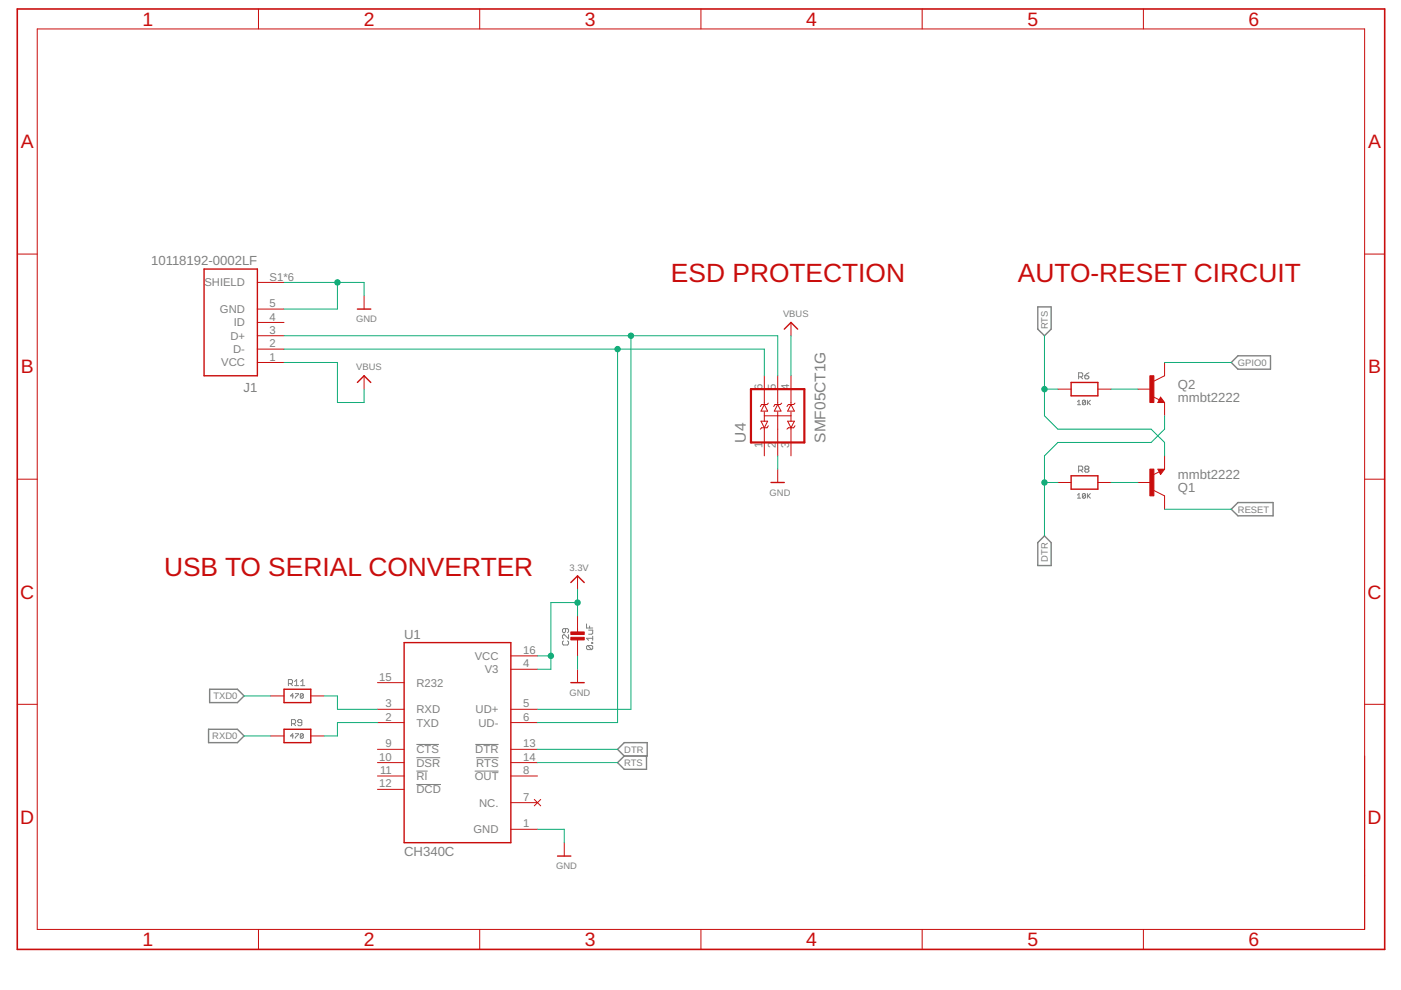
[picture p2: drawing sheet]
<svg xmlns="http://www.w3.org/2000/svg" width="297mm" height="210mm" viewBox="0 0 297 210" stroke-linecap="round" stroke-linejoin="round" font-family="sans-serif">
<g fill="none" stroke="#808080" stroke-width=".21">
<path d="M228.7 79.9h.6l.3-.2v-.5l-.3-.2h-.6v1.3M229.1 79.9l.5 .4M230 79.7h.6l.3 .4-.3 .2h-.4l-.2-.2zM230.9 79l-.9 .7M228.5 85.2l.3-.3v.9M228.5 85.8h.6M228.7 99.7h.6l.3-.2v-.5l-.3-.2h-.6v1.3M229.1 99.7l.5 .4M230.1 85v.7l-.1 .1-.5-.1M230.1 85l-.1-.1-.5 .1v.7M230.1 85l-.6 .7M230.2 99.5l-.2-.2 .2-.5h.4l.3 .2-.3 .5"/>
<path d="M230.2 99.5l-.2 .2 .2 .4h.4l.3-.2-.3-.4M230.2 99.5h.4M230.5 84.9v.9M230.7 85.3l.5 .5M231.2 84.9l-.7 .6M228.5 105l.3-.4v1M228.5 105.6h.6M230.1 104.8l-.4-.2-.2 .2v.7M230.1 104.8v.7l-.1 .1-.5-.1M230.1 104.8l-.6 .7M230.5 104.6v1M230.7 105.1l.5 .5"/>
<path d="M231.2 104.6l-.7 .7M119.5 135.9l-.2 .2v.4l.2 .3h.8l.2-.3v-.4l-.2-.2M119.9 133.3v.6l-.2 .3-.4-.3v-.4l.2-.2h.8l.2 .2v.4l-.2 .3M120.5 134.6v.8l-.8-.8h-.2l-.2 .2v.4l.2 .2M124.4 132.3v.9h1.3M124.6 136.9l-.2 .2v.4l.2 .2h.9M124.6 136.9h.9l.2 .2v.4l-.2 .2M124.6 136.9l.9 .8M124.8 133.6h.9v.7l-.2 .2h-.7M125 132.7v.5M125.5 136.2h.2v.2h-.2zM125.7 134.9v.9"/>
<path d="M125.7 135.3h-1.3l.4 .5M61.2 144.9h.6l.2-.2v-.4l-.2-.2h-.6v1.3M61.6 144.9l.4 .5M61.8 153.4h.7l.2-.2v-.4l-.2-.2h-.7v1.3M62.2 147.6h-.6l.5-.5v.9M62.2 156h-.6l.5-.4v.9M62.3 153.4l.4 .5M62.5 144.5l.4-.4v1.3M62.5 145.4h.8M62.6 155.6h.7l-.7 .9M62.6 147.1h.7l-.7 .9M63.8 145.4h.8"/>
<path d="M63.8 144.5l.4-.4v1.3M64 153.2h-.7l-.2-.2 .2-.4h.5l.2 .2v.8l-.2 .3h-.5l-.2-.3M64.3 155.7l-.5-.1-.1 .1v.7M64.3 147.2l-.5-.1-.1 .1v.7M64.3 147.2v.7l-.2 .1h-.3l-.1-.1M64.3 155.7v.7l-.2 .1h-.3l-.1-.1M64.3 155.7l-.6 .7M64.3 147.2l-.6 .7M88.3 157.8h4.8M100.8 157.8h4.9M88.3 166.3h5.2M88.3 160.7h5"/>
<path d="M88.3 163.5h2.4M100.6 163.5h5.1M101 160.7h4.7"/>
</g>
<path d="M220 65.1h2.9v4.7l-1.5 1.4-1.4-1.4zM261 76.9l1.5-1.5h6.9v2.9h-6.9zM221.4 113.6l1.5 1.4v4.9h-2.9v-4.9zM261 108l1.5-1.4h7.4v2.8h-7.4zM44.2 154.6h6.1l1.5 1.4-1.5 1.5h-6.1zM44.4 146.1h5.9l1.5 1.5-1.5 1.4h-5.9zM130.9 158.9l1.5-1.4h4.8v2.8h-4.8zM132.4 160.3l-1.5 1.4 1.5 1.4h4.7v-2.8" fill="none" stroke="#808080" stroke-width=".3"/>
<g fill="none" stroke="#c90d0c" stroke-width=".3">
<path d="M43.3 57h11.3v22.7h-11.3zM75.8 65.5h2.8M166.3 69.8l1.4-1.4 1.4 1.4M75.8 81.1l1.4-1.4 1.4 1.4M227.1 81.1h5.7v2.8h-5.7zM245.8 99.6h.8l-.5 .7-.3-.5h.4l-.1 .2M246.1 84.8l.1 .2h-.4l.3-.5 .5 .7h-.8M163.5 102.3h2.8M227.1 100.9h5.7v2.8h-5.7zM85.7 136.2h22.6v42.5h-22.6zM121 123.5l1.4-1.4 1.5 1.4M60.2 154.6h5.7v2.9h-5.7z"/>
<path d="M60.2 146.1h5.7v2.9h-5.7zM121 144.7h2.9M118.2 181.5h2.8"/>
</g>
<g fill="none" stroke="#c90d0c" stroke-width=".21">
<path d="M7.9 6.1h281.4v191h-281.4zM54.8 1.9v4.2M101.7 1.9v4.2M148.6 1.9v4.2M195.5 1.9v4.2M242.4 1.9v4.2M3.7 53.9h4.2M54.6 59.9h5.6M289.3 53.9h4.3M54.6 74h5.6M54.6 71.2h5.6M54.6 68.4h5.6"/>
<path d="M54.6 76.9h5.6M54.6 65.5h5.6M77.2 62.7v2.8M77.2 79.7v2.8M162.1 79.7v6.2M164.9 79.7v5.9M167.7 68.4v2.8M167.7 79.7v6.2M246.9 76.9v2.8l-2.3 1.1M161.4 89.3h1.4l-.7 1.4zM162.1 85.8l.7 1.4h-1.4zM162.1 87.3v2"/>
<path d="M162.1 90.7v5.9M162.1 88.2h5.6M162.9 85.5l-.3 .3h-1.1l-.3 .4M162.9 90.3l-.3 .4h-1.1l-.3 .3M164.9 85.8l.7 1.4h-1.4zM164.9 87.3v9.3M164.9 99.5v2.8M165.7 85.5l-.3 .3h-1.1l-.3 .4M167 89.3h1.4l-.7 1.4zM167.7 85.8l.7 1.4h-1.4zM167.7 87.3v2M167.7 90.7v5.9"/>
<path d="M168.6 85.5l-.3 .3h-1.1l-.3 .4M168.6 90.3l-.3 .4h-1.1l-.3 .3M224.3 82.5h2.8M232.8 82.5h2.8M241.3 82.5h2.8M244.4 84.1l1.4 .7M245.5 99.5h1.4l-.8 1.1zM246.1 84.2l.8 1.1h-1.4zM246.9 85.3v2.9M246.9 96.6v2.9M3.7 101.6h4.2M224.3 102.3h2.8"/>
<path d="M232.8 102.3h2.8M241.3 102.3h2.8M244.6 104l2.3 1.1v2.9M245.8 100l-1.4 .7M289.3 101.6h4.3M108.3 139.1h5.7M122.4 122.1v2.8M122.4 130.6v3.7M122.4 135.4v3.7M3.7 149.3h4.2M57.4 156h2.8M57.4 147.6h2.8"/>
<path d="M65.9 156h2.8M65.9 147.6h2.8M80 158.9h5.7M80 144.7h5.7M80 150.4h5.7M80 153.2h5.7M108.3 158.9h5.7M108.3 150.4h5.7M108.3 153.2h5.7M108.3 141.9h5.7M122.4 141.9v2.8M289.3 149.3h4.3"/>
<path d="M80 167.4h5.7M80 161.7h5.7M80 164.5h5.7M108.3 161.7h5.7M108.3 164.5h5.7M108.3 175.8h5.7M108.3 170.2h5.7M113.3 169.5l1.3 1.4M114.6 169.5l-1.3 1.4M119.6 178.7v2.8M54.8 197.1v4.2M101.7 197.1v4.2"/>
<path d="M148.6 197.1v4.2M195.5 197.1v4.2M242.4 197.1v4.2"/>
</g>
<g fill="#c90d0c" stroke="#c90d0c" stroke-width=".21">
<path d="M121 135.1h2.9v.6h-2.9z"/>
<path d="M121 134h2.9v.5h-2.9z"/>
<path d="M243.8 99.5h.8v5.6h-.8z"/>
<path d="M243.8 79.7h.8v5.6h-.8z"/>
</g>
<path d="M3.7 1.9h289.9v199.4h-289.9z" fill="none" stroke="#c90d0c" stroke-width=".34"/>
<path d="M159.2 82.5h11.3v11.3h-11.3z" fill="none" stroke="#c90d0c" stroke-width=".47"/>
<g fill="none" stroke="#0dab76" stroke-width=".21">
<path d="M60.2 59.9h17v2.8M71.5 59.9v5.6h-11.3M60.2 76.9h11.3v8.4h5.7v-2.8M60.2 71.2h104.7v8.5M60.2 74h101.9v5.7M130.9 74v79.2h-16.9M133.8 71.2v79.2h-19.8M167.7 71.2v8.5M221.4 71.2v17l2.9 2.8h19.8l2.8 2.8v2.8M246.9 76.9h14.1M164.9 96.6v2.9M221.4 82.5h2.9"/>
<path d="M235.6 82.5h5.7M246.9 88.2v2.8l-2.8 2.8h-19.8l-2.9 2.8v17M221.4 102.3h2.9M235.6 102.3h5.7M246.9 108h14.1M114 139.1h2.8M122.4 124.9v5.7M122.4 139.1v2.8M122.4 127.8h-5.6v14.1h-2.8M51.8 156h5.6M51.8 147.6h5.6M68.7 147.6h2.8v2.8h8.5"/>
<path d="M80 153.2h-8.5v2.8h-2.8M114 158.9h16.9M114 175.8h5.6v2.9M114 161.7h16.9"/>
</g>
<g fill="#0dab76" stroke="#0dab76" stroke-width=".21">
<circle cx="71.5" cy="59.9" r=".57"/>
<circle cx="122.4" cy="127.8" r=".57"/>
<circle cx="116.8" cy="139.1" r=".57"/>
<circle cx="133.8" cy="71.2" r=".57"/>
<circle cx="130.9" cy="74" r=".57"/>
<circle cx="221.4" cy="82.5" r=".57"/>
<circle cx="221.4" cy="102.3" r=".57"/>
</g>
<g font-size="5.6" fill="#c90d0c">
<text x="142.3" y="59.9">ESD PROTECTION</text>
<text x="215.8" y="59.9">AUTO-RESET CIRCUIT</text>
<text x="34.8" y="122.1">USB TO SERIAL CONVERTER</text>
</g>
<g font-size="4.1" fill="#c90d0c">
<text x="30.2" y="5.5">1</text>
<text x="77.1" y="5.5">2</text>
<text x="124" y="5.5">3</text>
<text x="170.9" y="5.5">4</text>
<text x="217.8" y="5.5">5</text>
<text x="264.7" y="5.5">6</text>
<text x="4.4" y="31.4">A</text>
<text x="290.1" y="31.4">A</text>
<text x="4.4" y="79.2">B</text>
<text x="290.1" y="79.2">B</text>
<text x="4.3" y="126.9">C</text>
<text x="290" y="126.9">C</text>
<text x="4.3" y="174.6">D</text>
<text x="290" y="174.6">D</text>
<text x="30.2" y="200.6">1</text>
<text x="77.1" y="200.6">2</text>
<text x="124" y="200.6">3</text>
<text x="170.9" y="200.6">4</text>
<text x="217.8" y="200.6">5</text>
<text x="264.7" y="200.6">6</text>
</g>
<g font-size="3.3" fill="#808080">
<text x="158.1" y="93.9" transform="rotate(-90 158.1 93.9)">U4</text>
<text x="175" y="93.9" transform="rotate(-90 175 93.9)">SMF05CT1G</text>
</g>
<g font-size="2.8" fill="#808080">
<text x="32" y="56.2">10118192-0002LF</text>
<text x="51.6" y="83.1">J1</text>
<text x="249.7" y="82.5">Q2</text>
<text x="249.7" y="85.3">mmbt2222</text>
<text x="249.7" y="101.5">mmbt2222</text>
<text x="249.7" y="104.3">Q1</text>
<text x="85.7" y="135.5">U1</text>
<text x="85.7" y="181.5">CH340C</text>
</g>
<g font-size="2.4" fill="#808080">
<text x="57.2" y="59.5">S1*6</text>
<text x="43.3" y="60.7">SHIELD</text>
<text x="57.2" y="65.1">5</text>
<text x="46.6" y="66.4">GND</text>
<text x="49.6" y="69.2">ID</text>
<text x="57.2" y="70.8">3</text>
<text x="57.2" y="68">4</text>
<text x="46.9" y="77.7">VCC</text>
<text x="48.8" y="72">D+</text>
<text x="49.4" y="74.9">D-</text>
<text x="57.2" y="73.6">2</text>
<text x="57.2" y="76.5">1</text>
<text x="161.7" y="82.7" transform="rotate(-90 161.7 82.7)">6</text>
<text x="164.5" y="82.7" transform="rotate(-90 164.5 82.7)">5</text>
<text x="167.3" y="82.7" transform="rotate(-90 167.3 82.7)">4</text>
<text x="161.7" y="94.9" transform="rotate(-90 161.7 94.9)">1</text>
<text x="164.5" y="94.9" transform="rotate(-90 164.5 94.9)">2</text>
<text x="167.3" y="94.9" transform="rotate(-90 167.3 94.9)">3</text>
<text x="100.7" y="139.9">VCC</text>
<text x="102.8" y="142.7">V3</text>
<text x="110.9" y="141.5">4</text>
<text x="110.9" y="138.7">16</text>
<text x="80.4" y="144.3">15</text>
<text x="81.7" y="150">3</text>
<text x="88.3" y="145.6">R232</text>
<text x="110.9" y="150">5</text>
<text x="81.7" y="152.8">2</text>
<text x="88.3" y="151.2">RXD</text>
<text x="88.3" y="154.1">TXD</text>
<text x="100.8" y="151.2">UD+</text>
<text x="101.4" y="154.1">UD-</text>
<text x="110.9" y="152.8">6</text>
<text x="80.4" y="161.3">10</text>
<text x="81.7" y="158.5">9</text>
<text x="88.3" y="159.7">CTS</text>
<text x="100.8" y="159.7">DTR</text>
<text x="110.9" y="158.5">13</text>
<text x="110.9" y="161.3">14</text>
<text x="80.4" y="167">12</text>
<text x="80.6" y="164.1">11</text>
<text x="88.3" y="162.5">DSR</text>
<text x="88.3" y="165.4">RI</text>
<text x="100.7" y="165.4">OUT</text>
<text x="101" y="162.5">RTS</text>
<text x="110.9" y="164.1">8</text>
<text x="88.3" y="168.2">DCD</text>
<text x="101.6" y="171">NC.</text>
<text x="110.9" y="169.8">7</text>
<text x="100.4" y="176.7">GND</text>
<text x="110.9" y="175.4">1</text>
</g>
<g font-size="2" fill="#808080">
<text x="75.5" y="68.4">GND</text>
<text x="166" y="67.2">VBUS</text>
<text x="222.2" y="69.8" transform="rotate(-90 222.2 69.8)">RTS</text>
<text x="262.5" y="77.6">GPIO0</text>
<text x="75.5" y="78.5">VBUS</text>
<text x="163.2" y="105.1">GND</text>
<text x="262.5" y="108.7">RESET</text>
<text x="222.2" y="119.1" transform="rotate(-90 222.2 119.1)">DTR</text>
<text x="120.8" y="121">3.3V</text>
<text x="45.2" y="148.3">TXD0</text>
<text x="120.8" y="147.6">GND</text>
<text x="45" y="156.8">RXD0</text>
<text x="132.4" y="159.6">DTR</text>
<text x="132.4" y="162.4">RTS</text>
<text x="117.9" y="184.3">GND</text>
</g>
</svg>
